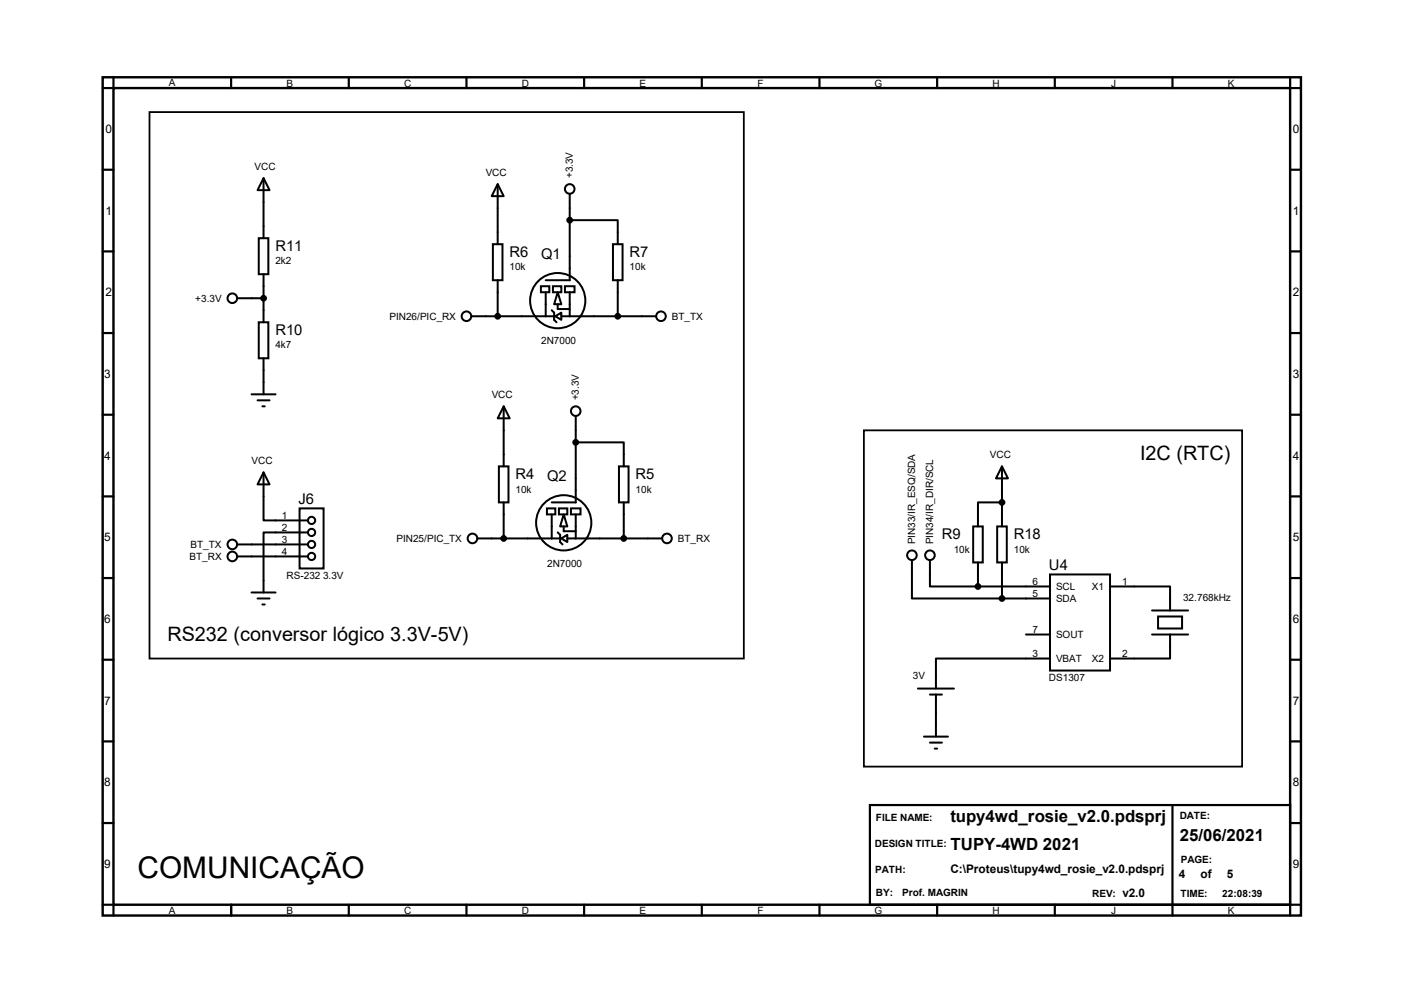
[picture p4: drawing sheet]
<svg xmlns="http://www.w3.org/2000/svg" width="297mm" height="210mm" viewBox="0 0 297 210" stroke-linecap="round" stroke-linejoin="round" font-family="sans-serif">
<path d="M21.7 16.3h253.5v177.3h-253.5zM24 18.6h248.9v172.7h-248.9z" fill="none" stroke="#000" stroke-width=".51"/>
<g fill="none" stroke="#000" stroke-width=".47">
<path d="M24 16.3v2.3h-2.3M48.9 16.3v2.3M73.8 16.3v2.3M98.7 16.3v2.3M123.6 16.3v2.3M148.5 16.3v2.3M173.4 16.3v2.3M198.2 16.3v2.3M223.1 16.3v2.3M248 16.3v2.3M272.9 16.3v2.3h2.3M21.7 35.9h2.3"/>
<path d="M272.9 35.9h2.3M21.7 53.2h2.3M272.9 53.2h2.3M21.7 70.4h2.3M272.9 70.4h2.3M21.7 87.7h2.3M272.9 87.7h2.3M21.7 105h2.3M272.9 105h2.3M21.7 122.3h2.3M21.7 139.5h2.3M272.9 122.3h2.3"/>
<path d="M272.9 139.5h2.3M21.7 156.8h2.3M272.9 156.8h2.3M21.7 174.1h2.3M184 170.3h88.9v21h-88.9zM248 170.3v23.3M272.9 174.1h2.3M21.7 191.3h2.3v2.3M48.9 191.3v2.3M73.8 191.3v2.3M98.7 191.3v2.3M123.6 191.3v2.3"/>
<path d="M148.5 191.3v2.3M173.4 191.3v2.3M198.2 191.3v2.3M223.1 191.3v2.3M275.2 191.3h-2.3v2.3"/>
</g>
<g fill="none" stroke="#000" stroke-width=".42">
<path d="M55.8 37.7l1.2 2.5h-2.5zM55.8 37.7v12.7M105.3 38.9l1.3 2.6h-2.6zM105.3 38.9v12.7M54.7 50.4h2.1v7.6h-2.1zM55.8 58v10.2M104.3 51.6h2v7.7h-2zM105.3 59.3v7.6M120.5 46.6h10.2v5M120.5 41v18.3h-5.1M129.7 51.6h2v7.7h-2zM130.7 59.3v7.6"/>
<path d="M50.2 63.1h5.6M54.7 68.2h2.1v7.6h-2.1zM55.8 75.8v7.6M99.7 66.9h13.2M113.2 66.9h4M114.4 60.5h1.8v1.3h-1.8zM115.4 61.8v5.1M116.7 65.6l.5 .5v1.5l.5 .6M117 60.5h1.7v1.3h-1.7zM117.5 66.9l1.2-.8v1.5zM118 61.8l.7 2.5h-1.5zM118 64.3v1.1h2.5"/>
<path d="M118.7 66.9h20.1M119.5 60.5h2v1.3h-2zM120.5 61.8v5.1M53.2 83.4h5.1M54.5 84.7h2.5M55.5 85.9h.5M55.8 99.9l1.2 2.5h-2.5zM55.8 99.9v10.2h9.4M105.5 98.6h2.1v7.7h-2.1zM106.6 85.9l1.2 2.6h-2.5zM106.6 85.9v12.7M121.8 93.6h10.2v5"/>
<path d="M121.8 88v18.3h-5.1M130.9 98.6h2.1v7.7h-2.1zM212 98.6l1.2 2.6h-2.5zM212 98.6v12.7M50.2 115.1h15M50.2 117.7h15M63.4 107.5h5.1v12.7h-5.1zM65.2 112.6h-9.4v12.7M101 113.9h13.2M106.6 106.3v7.6M114.4 113.9h4.1M115.7 107.5h1.8v1.3h-1.8z"/>
<path d="M116.7 108.8v5.1M118 112.6l.5 .5v1.5l.5 .5M118.2 107.5h1.8v1.3h-1.8zM118.7 113.9l1.3-.8v1.5zM119.3 108.8l.7 2.5h-1.5zM119.3 111.3v1.1h2.5M120 113.9h20.1M120.8 107.5h2v1.3h-2zM121.8 108.8v5.1M132 106.3v7.6M192.9 118.4v8.2h19.1M196.7 118.4v5.6h10.2"/>
<path d="M205.9 111.3h2v7.7h-2zM206.9 119v5M210.9 111.3h2.1v7.7h-2.1zM212 106.3h-5.1v5M212 119v7.6M53.2 125.3h5.1M54.5 126.6h2.5M55.5 127.8h.5M206.9 124h15.2M212 126.6h10.1M217 134.2h5.1M222.1 121.5h12.7v20.3h-12.7z"/>
<path d="M222.1 139.3h-24.1v6.3M234.8 124h12.7v5.1M243.7 134.2h7.6M243.7 129.1h7.6M245 130.4h5.1v2.5h-5.1zM247.5 134.2v5.1h-12.7M194.2 145.6h7.6M195.5 155.8h5M196.7 146.9h2.6M196.7 157.1h2.6M197.7 158.3h.5M198 146.9v8.9"/>
<circle cx="120.5" cy="40" r="1.02"/>
<circle cx="49.1" cy="63.1" r="1.02"/>
<circle cx="98.7" cy="66.9" r="1.02"/>
<circle cx="118" cy="63.6" r="5.8"/>
<circle cx="139.8" cy="66.9" r="1.02"/>
<circle cx="121.8" cy="87" r="1.02"/>
<circle cx="49.1" cy="117.7" r="1.02"/>
<circle cx="49.1" cy="115.1" r="1.02"/>
<circle cx="65.9" cy="117.7" r=".76"/>
<circle cx="65.9" cy="110.1" r=".76"/>
<circle cx="65.9" cy="115.1" r=".76"/>
<circle cx="65.9" cy="112.6" r=".76"/>
<circle cx="99.9" cy="113.9" r="1.02"/>
<circle cx="119.3" cy="110.6" r="5.8"/>
<circle cx="141.1" cy="113.9" r="1.02"/>
<circle cx="192.9" cy="117.4" r="1.02"/>
<circle cx="196.7" cy="117.4" r="1.02"/>
</g>
<g fill="#000" stroke="#000" stroke-width=".42">
<circle cx="120.5" cy="46.6" r=".51"/>
<circle cx="55.8" cy="63.1" r=".51"/>
<circle cx="105.3" cy="66.9" r=".51"/>
<circle cx="130.7" cy="66.9" r=".51"/>
<circle cx="121.8" cy="93.6" r=".51"/>
<circle cx="106.6" cy="113.9" r=".51"/>
<circle cx="132" cy="113.9" r=".51"/>
<circle cx="212" cy="106.3" r=".51"/>
<circle cx="206.9" cy="124" r=".51"/>
<circle cx="212" cy="126.6" r=".51"/>
</g>
<path d="M31.6 23.7h125.8v115.6h-125.8zM182.8 91h80v71.1h-80z" fill="none" stroke="#000" stroke-width=".38"/>
<text font-size="6.3" x="29.1" y="185.6">COMUNICAÇÃO</text>
<g font-size="4.2">
<text x="241.2" y="97.4">I2C (RTC)</text>
<text x="35.4" y="135.5">RS232 (conversor lógico 3.3V-5V)</text>
</g>
<g font-size="3.6">
<text x="201" y="173.9">tupy4wd_rosie_v2.0.pdsprj</text>
<text x="201" y="179.7">TUPY-4WD 2021</text>
<text x="249.6" y="178">25/06/2021</text>
</g>
<g font-size="3.1">
<text x="58.3" y="53">R11</text>
<text x="107.8" y="54.3">R6</text>
<text x="114.5" y="54.7">Q1</text>
<text x="133.2" y="54.3">R7</text>
<text x="58.3" y="70.8">R10</text>
<text x="109.1" y="101.3">R4</text>
<text x="115.7" y="101.7">Q2</text>
<text x="134.5" y="101.3">R5</text>
<text x="63.2" y="106.6">J6</text>
<text x="199.2" y="114">R9</text>
<text x="214.5" y="114">R18</text>
<text x="221.9" y="120.6">U4</text>
</g>
<g font-size="2.5">
<text x="22.3" y="28.2">0</text>
<text x="273.5" y="28.2">0</text>
<text x="22.3" y="45.4">1</text>
<text x="273.5" y="45.4">1</text>
<text x="22.3" y="62.7">2</text>
<text x="273.5" y="62.7">2</text>
<text x="22.1" y="80">3</text>
<text x="273.5" y="80">3</text>
<text x="22.1" y="97.2">4</text>
<text x="273.5" y="97.2">4</text>
<text x="22.1" y="114.5">5</text>
<text x="273.5" y="114.5">5</text>
<text x="22.1" y="131.8">6</text>
<text x="273.5" y="131.8">6</text>
<text x="22.1" y="149.1">7</text>
<text x="273.5" y="149.1">7</text>
<text x="22.1" y="166.3">8</text>
<text x="273.5" y="166.3">8</text>
<text x="22.1" y="183.6">9</text>
<text x="201" y="184.7">C:\Proteus\tupy4wd_rosie_v2.0.pdsprj</text>
<text x="249.4" y="185.7">4</text>
<text x="254" y="185.7">of</text>
<text x="259.5" y="185.7">5</text>
<text x="273.5" y="183.6">9</text>
<text x="237.4" y="189.7">v2.0</text>
</g>
<g font-size="2.1">
<text x="35.7" y="18.1">A</text>
<text x="60.6" y="18.4">B</text>
<text x="85.5" y="18.4">C</text>
<text x="110.4" y="18.4">D</text>
<text x="135.3" y="18.4">E</text>
<text x="160.3" y="18.4">F</text>
<text x="185" y="18.4">G</text>
<text x="209.9" y="18.4">H</text>
<text x="235.1" y="18.4">J</text>
<text x="259.7" y="18.4">K</text>
<text x="53.8" y="35.9">VCC</text>
<text x="102.7" y="37.2">VCC</text>
<text x="121.2" y="37.7" transform="rotate(-90 121.2 37.7)">+3.3V</text>
<text x="58.3" y="55.9">2k2</text>
<text x="107.8" y="57.2">10k</text>
<text x="133.2" y="57.2">10k</text>
<text x="41.3" y="63.8">+3.3V</text>
<text x="82.4" y="67.6">PIN26/PIC_RX</text>
<text x="142.1" y="67.6">BT_TX</text>
<text x="58.3" y="73.7">4k7</text>
<text x="114.5" y="72.9">2N7000</text>
<text x="104" y="84.2">VCC</text>
<text x="122.5" y="84.7" transform="rotate(-90 122.5 84.7)">+3.3V</text>
<text x="53.2" y="98.1">VCC</text>
<text x="209.4" y="96.9">VCC</text>
<text x="109.1" y="104.2">10k</text>
<text x="134.5" y="104.2">10k</text>
<text x="59.6" y="109.7">1</text>
<text x="59.6" y="112.2">2</text>
<text x="40.1" y="118.4">BT_RX</text>
<text x="40.3" y="115.9">BT_TX</text>
<text x="59.6" y="114.8">3</text>
<text x="59.6" y="117.3">4</text>
<text x="83.9" y="114.6">PIN25/PIC_TX</text>
<text x="115.7" y="119.8">2N7000</text>
<text x="143.4" y="114.6">BT_RX</text>
<text x="193.6" y="115.1" transform="rotate(-90 193.6 115.1)">PIN33/IR_ESQ/SDA</text>
<text x="197.4" y="115.1" transform="rotate(-90 197.4 115.1)">PIN34/IR_DIR/SCL</text>
<text x="201.8" y="116.9">10k</text>
<text x="214.5" y="116.9">10k</text>
<text x="60.6" y="122.4">RS-232 3.3V</text>
<text x="218.4" y="123.7">6</text>
<text x="223.4" y="124.8">SCL</text>
<text x="231" y="124.8">X1</text>
<text x="237.4" y="123.7">1</text>
<text x="218.4" y="126.2">5</text>
<text x="223.4" y="127.3">SDA</text>
<text x="250.3" y="127">32.768kHz</text>
<text x="218.4" y="133.8">7</text>
<text x="223.4" y="135">SOUT</text>
<text x="193.1" y="143.6">3V</text>
<text x="218.4" y="138.9">3</text>
<text x="221.9" y="144">DS1307</text>
<text x="223.4" y="140">VBAT</text>
<text x="231" y="140">X2</text>
<text x="237.4" y="138.9">2</text>
<text x="185.3" y="173.7">FILE NAME:</text>
<text x="249.6" y="173.2">DATE:</text>
<text x="185.1" y="179.2">DESIGN TITLE:</text>
<text x="185.1" y="184.5">PATH:</text>
<text x="249.8" y="182.6">PAGE:</text>
<text x="185.3" y="189.5">BY:</text>
<text x="190.9" y="189.5">Prof. MAGRIN</text>
<text x="231.1" y="189.6">REV:</text>
<text x="249.7" y="189.6">TIME:</text>
<text x="258.6" y="189.6">22:08:39</text>
<text x="35.7" y="193.4">A</text>
<text x="60.6" y="193.4">B</text>
<text x="85.5" y="193.4">C</text>
<text x="110.4" y="193.4">D</text>
<text x="135.3" y="193.4">E</text>
<text x="160.3" y="193.4">F</text>
<text x="185" y="193.4">G</text>
<text x="209.9" y="193.4">H</text>
<text x="235.1" y="193.4">J</text>
<text x="259.7" y="193.4">K</text>
</g>
</svg>
